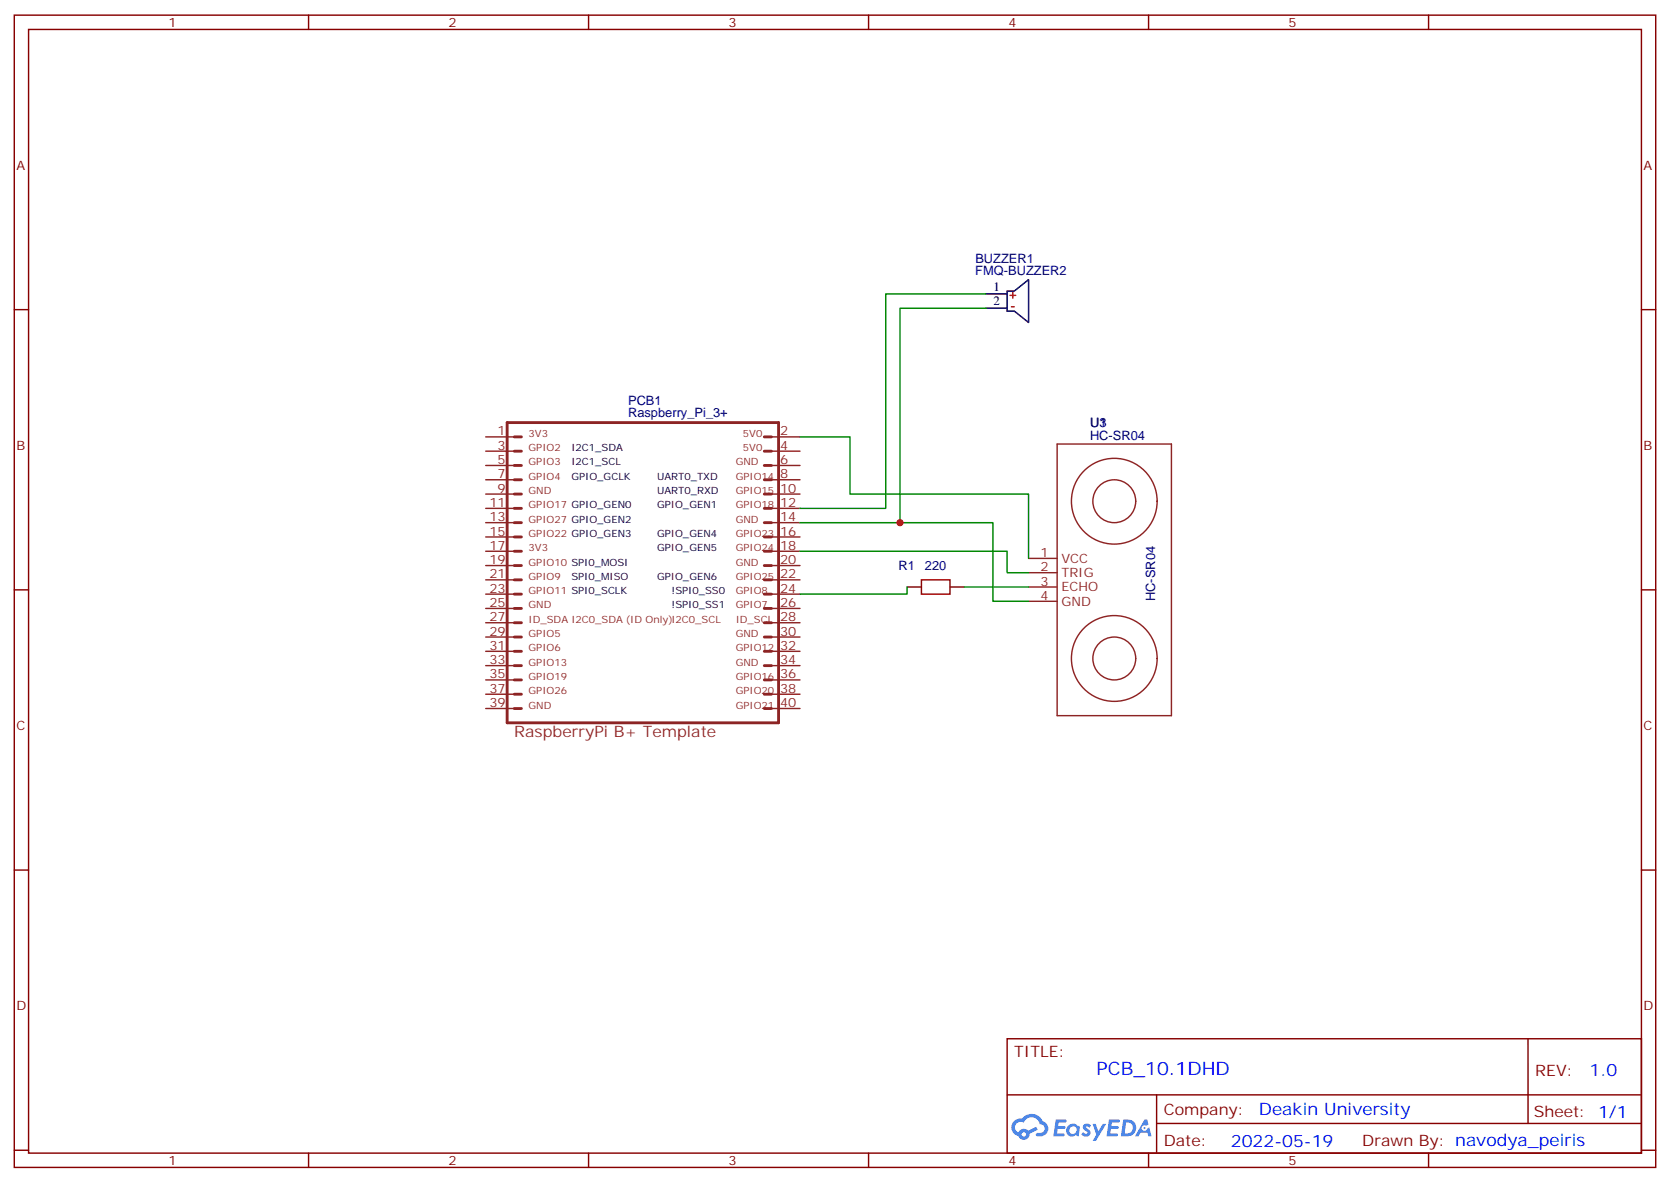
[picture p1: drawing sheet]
<svg xmlns="http://www.w3.org/2000/svg" width="412mm" height="292mm" viewBox="0 0 412 292" stroke-linecap="round" stroke-linejoin="round" font-family="sans-serif">
<g fill="none" stroke="#870000" stroke-width=".35">
<path d="M3.5 3.7h405.4v284.4h-405.4zM7.1 7.3h398.2v277.3h-398.2zM76.2 3.7v3.6M145.3 3.7v3.6M214.5 3.7v3.6M283.6 3.7v3.6M352.8 3.7v3.6M3.5 76.4h3.6M405.3 76.4h3.6M3.5 145.6h3.6M405.3 145.6h3.6M3.5 214.7h3.6"/>
<path d="M405.3 214.7h3.6M248.7 256.3h156.6v28.3h-156.6zM377.3 256.4v20.8M248.7 270.2h156.5M285.6 277.2h119.6M285.6 270.2v14.1M3.5 283.8h3.6M76.2 284.6v3.5M145.3 284.6v3.5M214.5 284.6v3.5M283.6 284.6v3.5M352.8 284.6v3.5"/>
<path d="M405.3 283.8h3.6"/>
</g>
<g fill="#5487ff">
<path d="M267.7 277.5a1.22 1.22 0 0 1 1.7 .3l-.4 .5a.47 .47 0 0 0-.3-.4 .47 .47 0 0 0-.5 .2v.2a1.3 1.3 0 0 1 1 1.7 1.39 1.39 0 0 1-2.2-.1l.5-.5 .7 .4a.29 .29 0 0 0 .3-.3 .29 .29 0 0 0-.2-.3 1.04 1.04 0 0 1-.6-1.7z"/>
<path d="M260.7 276.3h2.4a.37 .37 0 0 1 .3 .3 .37 .37 0 0 1-.3 .4h-1.7l-.1 .9h1.5l.3 .3-.3 .4h-1.6l-.2 1.1h1.6a.36 .36 0 0 1 .3 .3 .36 .36 0 0 1-.3 .4h-2.5z"/>
<path d="M273.8 276.3h2.4a.37 .37 0 0 1 .4 .3 .37 .37 0 0 1-.4 .4h-1.6l-.2 .9h1.6l.3 .3-.4 .4h-1.6l-.1 1.1h1.5a.36 .36 0 0 1 .4 .3 .36 .36 0 0 1-.4 .4h-2.4z"/>
<path d="M282.6 276.3h.7l.3 1.2-.6 .3a.69 .69 0 0 0-1 .3 .69 .69 0 0 0 .4 1 .69 .69 0 0 0 .9-.6l.5-.3 .6 2.2h-.8l-.2-.9h-1.8l-.5 .9h-.8z"/>
<path d="M269.8 277.3h.8l.6 1.9 1.1-1.9h.9l-2.6 4.2h-.8l.9-1.5z"/>
<path d="M277.4 276.3l-.6 4.1h1.3a2.11 2.11 0 0 0 2.5-2.1 2.11 2.11 0 0 0-2.5-2zM278.1 277a1.39 1.39 0 0 1 1.7 1.4 1.39 1.39 0 0 1-1.8 1.3h-.3z"/>
<path d="M263.7 277.9a1.47 1.47 0 0 0-.1 2.1 1.47 1.47 0 0 0 2.1 .1l.7 .3 .3-2.3-.2-.2-.4-.1a1.49 1.49 0 0 0-2.4 .1zM264.4 278.3a.92 .92 0 0 1 1.5 .5 .92 .92 0 0 1-1.3 1 .9 .9 0 0 1-.2-1.5z"/>
<path d="M250.4 276.6a2.18 2.18 0 0 0 1.1 3.8 1.44 1.44 0 0 0 1.6 .9 1.44 1.44 0 0 0 1.2-1.5l2-1-.5-.7-1.9 .9a1.47 1.47 0 0 0-2.4 .5 1.39 1.39 0 0 1-.7-2 1.39 1.39 0 0 1 2-.5 2.12 2.12 0 0 1 2.2-1.3 2.12 2.12 0 0 1 1.9 1.7 1.07 1.07 0 0 1 1.1 1 1.07 1.07 0 0 1-1 1.2h-.7a.43 .43 0 0 0-.5 .3 .43 .43 0 0 0 .4 .5 1.98 1.98 0 0 0 2.5-1.2 1.98 1.98 0 0 0-1.2-2.5 2.98 2.98 0 0 0-5.1-.7l-1.1 .1zM252.3 279.9a.55 .55 0 0 1 1.1 0 .55 .55 0 0 1-1.1 0z"/>
<circle cx="282.6" cy="278.4" r=".26"/>
</g>
<path d="M249.4 72.9h1.4M249.8 75.7h.7M250.1 72.2v1.4" fill="none" stroke="#f00" stroke-width=".35"/>
<path d="M243.4 76.1h5.3M243.4 72.5h5.3M248.7 71.8h1.8l3.5-2.8v10.6l-3.5-2.8h-1.8z" fill="none" stroke="#000" stroke-width=".35"/>
<g fill="none" stroke="#8c2424" stroke-width=".35">
<path d="M119.9 118.4h7.1M119.9 114.9h7.1M119.9 111.3h7.1M119.9 107.8h7.1M190.5 118.4h7.1M190.5 114.9h7.1M190.5 111.3h7.1M190.5 107.8h7.1M261.1 109.6h28.2v67h-28.2zM119.9 139.6h7.1M119.9 136h7.1M119.9 132.5h7.1"/>
<path d="M119.9 129h7.1M119.9 125.4h7.1M119.9 121.9h7.1M190.5 139.6h7.1M190.5 136h7.1M190.5 132.5h7.1M190.5 129h7.1M190.5 125.4h7.1M190.5 121.9h7.1M254 137.8h7.1M119.9 157.2h7.1M119.9 153.7h7.1"/>
<path d="M119.9 150.1h7.1M119.9 146.6h7.1M119.9 143.1h7.1M190.5 157.2h7.1M190.5 153.7h7.1M190.5 150.1h7.1M190.5 146.6h7.1M190.5 143.1h7.1M254 141.3h7.1M254 144.9h7.1M254 148.4h7.1M119.9 174.8h7.1"/>
<path d="M119.9 171.3h7.1M119.9 167.8h7.1M119.9 164.3h7.1M119.9 160.7h7.1M190.5 174.8h7.1M190.5 171.3h7.1M190.5 167.8h7.1M190.5 164.3h7.1M190.5 160.7h7.1"/>
<circle cx="275.2" cy="123.7" r="10.6"/>
<circle cx="275.2" cy="123.7" r="5.3"/>
<circle cx="275.2" cy="162.5" r="10.6"/>
<circle cx="275.2" cy="162.5" r="5.3"/>
</g>
<path d="M227.5 143.1h7.1v3.5h-7.1z" fill="none" stroke="#a10000" stroke-width=".35"/>
<path d="M224 144.9h3.5M234.6 144.9h3.5" fill="none" stroke="#870000" stroke-width=".35"/>
<g fill="none" stroke="#8c2424" stroke-width=".71">
<path d="M125.2 104.3h67.1v74.1h-67.1zM127 118.4h1.8M127 114.9h1.8M127 111.3h1.8M127 107.8h1.8M188.7 118.4h1.8M188.7 114.9h1.8M188.7 111.3h1.8M188.7 107.8h1.8M127 132.5h1.8M127 136h1.8M127 139.6h1.8"/>
<path d="M127 125.4h1.8M127 129h1.8M127 121.9h1.8M188.7 132.5h1.8M188.7 136h1.8M188.7 139.6h1.8M188.7 125.4h1.8M188.7 129h1.8M188.7 121.9h1.8M127 150.1h1.8M127 153.7h1.8M127 157.2h1.8"/>
<path d="M127 143.1h1.8M127 146.6h1.8M188.7 150.1h1.8M188.7 153.7h1.8M188.7 157.2h1.8M188.7 143.1h1.8M188.7 146.6h1.8M127 167.8h1.8M127 171.3h1.8M127 174.8h1.8M127 160.7h1.8M127 164.3h1.8"/>
<path d="M188.7 167.8h1.8M188.7 171.3h1.8M188.7 174.8h1.8M188.7 160.7h1.8M188.7 164.3h1.8"/>
</g>
<path d="M243.4 72.5h-24.7v52.9h-21.1M243.4 76.1h-21.2v52.9h-24.6M197.6 107.8h12.3v14.1h44.1v15.9M197.6 136h51.1v5.3h5.3M222.2 129h23v19.4h8.8M224 144.9v1.7h-26.4M238.1 144.9h15.9" fill="none" stroke="#008700" stroke-width=".35"/>
<circle cx="222.3" cy="129" r=".88" fill="#c00"/>
<text font-size="4.6" fill="#00f" x="270.8" y="265.4">PCB_10.1DHD</text>
<g font-size="4.2" fill="#00f">
<text x="392.5" y="265.6">1.0</text>
<text x="310.9" y="275.2">Deakin University</text>
<text x="304" y="283">2022-05-19</text>
</g>
<text font-size="3.9" fill="#8d2323" x="127" y="181.9">RaspberryPi B+ Template</text>
<g font-size="3.9" fill="#800">
<text x="250.5" y="260.9">TITLE:</text>
<text x="379.1" y="265.6">REV:</text>
<text x="287.4" y="275.1">Company:</text>
<text x="378.7" y="275.7">Sheet: 1/1</text>
<text x="287.4" y="282.8">Date:</text>
<text x="336.4" y="282.9">Drawn By: navodya_peiris</text>
</g>
<g font-size="3.2" fill="#800">
<text x="41.6" y="6.7">1</text>
<text x="110.8" y="6.7">2</text>
<text x="179.9" y="6.7">3</text>
<text x="249.1" y="6.7">4</text>
<text x="318.2" y="6.7">5</text>
<text x="4.1" y="41.8">A</text>
<text x="405.9" y="41.8">A</text>
<text x="4.1" y="111">B</text>
<text x="405.9" y="111">B</text>
<text x="4.1" y="180.1">C</text>
<text x="405.9" y="180.1">C</text>
<text x="4.1" y="249.3">D</text>
<text x="405.9" y="249.3">D</text>
<text x="41.6" y="287.5">1</text>
<text x="110.8" y="287.5">2</text>
<text x="179.9" y="287.5">3</text>
<text x="249.1" y="287.5">4</text>
<text x="318.2" y="287.5">5</text>
</g>
<g font-size="3.2" fill="#000080">
<text x="240.9" y="64.8">BUZZER1</text>
<text x="240.9" y="67.9">FMQ-BUZZER2</text>
<text x="155.1" y="100">PCB1</text>
<text x="155.1" y="103">Raspberry_Pi_3+</text>
<text x="269.2" y="105.4">U1</text>
<text x="269.2" y="105.3">U3</text>
<text x="269.2" y="108.5">HC-SR04</text>
<text x="221.9" y="140.8">R1</text>
<text x="228.4" y="140.8">220</text>
<text x="285.2" y="148.4" transform="rotate(-90 285.2 148.4)">HC-SR04</text>
</g>
<g font-size="3.2">
<text x="245.4" y="71.8">1</text>
<text x="245.4" y="75.4">2</text>
</g>
<g font-size="3.2" fill="#8d2323">
<text x="122.9" y="107.5">1</text>
<text x="192.6" y="107.5">2</text>
<text x="122.9" y="111">3</text>
<text x="192.6" y="111">4</text>
<text x="122.9" y="118">7</text>
<text x="122.9" y="114.5">5</text>
<text x="192.6" y="118">8</text>
<text x="192.6" y="114.5">6</text>
<text x="120.9" y="125.1">11</text>
<text x="122.9" y="121.6">9</text>
<text x="192.6" y="125.1">12</text>
<text x="192.6" y="121.6">10</text>
<text x="120.9" y="128.6">13</text>
<text x="192.6" y="128.6">14</text>
<text x="120.9" y="135.7">17</text>
<text x="120.9" y="132.2">15</text>
<text x="192.6" y="135.7">18</text>
<text x="192.6" y="132.2">16</text>
<text x="256.9" y="137.4">1</text>
<text x="120.9" y="142.7">21</text>
<text x="120.9" y="139.2">19</text>
<text x="192.6" y="142.7">22</text>
<text x="192.6" y="139.2">20</text>
<text x="256.9" y="141">2</text>
<text x="262.1" y="138.9">VCC</text>
<text x="262.1" y="142.4">TRIG</text>
<text x="120.9" y="149.8">25</text>
<text x="120.9" y="146.3">23</text>
<text x="192.6" y="149.8">26</text>
<text x="192.6" y="146.3">24</text>
<text x="256.9" y="144.5">3</text>
<text x="256.9" y="148">4</text>
<text x="262.1" y="145.9">ECHO</text>
<text x="262.1" y="149.4">GND</text>
<text x="120.9" y="153.3">27</text>
<text x="192.6" y="153.3">28</text>
<text x="120.9" y="160.4">31</text>
<text x="120.9" y="156.8">29</text>
<text x="192.6" y="160.4">32</text>
<text x="192.6" y="156.8">30</text>
<text x="120.9" y="167.4">35</text>
<text x="120.9" y="163.9">33</text>
<text x="192.6" y="167.4">36</text>
<text x="192.6" y="163.9">34</text>
<text x="120.9" y="171">37</text>
<text x="192.6" y="171">38</text>
<text x="120.9" y="174.5">39</text>
<text x="192.6" y="174.5">40</text>
</g>
<g font-size="2.5" fill="#8d2323">
<text x="130.5" y="107.8">3V3</text>
<text x="183.4" y="107.8">5V0</text>
<text x="130.5" y="111.3">GPIO2</text>
<text x="183.4" y="111.3">5V0</text>
<text x="130.5" y="114.9">GPIO3</text>
<text x="130.5" y="118.4">GPIO4</text>
<text x="181.7" y="114.9">GND</text>
<text x="181.7" y="118.4">GPIO14</text>
<text x="130.5" y="121.9">GND</text>
<text x="130.5" y="125.4">GPIO17 GPIO_GEN0</text>
<text x="181.7" y="121.9">GPIO15</text>
<text x="181.7" y="125.4">GPIO18</text>
<text x="130.5" y="129">GPIO27 GPIO_GEN2</text>
<text x="181.7" y="129">GND</text>
<text x="130.5" y="132.5">GPIO22 GPIO_GEN3</text>
<text x="130.5" y="136">3V3</text>
<text x="181.7" y="132.5">GPIO23</text>
<text x="181.7" y="136">GPIO24</text>
<text x="130.5" y="139.6">GPIO10 SPI0_MOSI</text>
<text x="130.5" y="143.1">GPIO9</text>
<text x="181.7" y="139.6">GND</text>
<text x="181.7" y="143.1">GPIO25</text>
<text x="130.5" y="146.6">GPIO11 SPI0_SCLK</text>
<text x="181.7" y="146.6">GPIO8</text>
<text x="130.5" y="150.1">GND</text>
<text x="130.5" y="153.7">ID_SDA I2C0_SDA (ID Only)I2C0_SCL</text>
<text x="181.7" y="150.1">GPIO7</text>
<text x="181.7" y="153.7">ID_SCL</text>
<text x="130.5" y="157.2">GPIO5</text>
<text x="130.5" y="160.7">GPIO6</text>
<text x="181.7" y="157.2">GND</text>
<text x="181.7" y="160.7">GPIO12</text>
<text x="130.5" y="164.3">GPIO13</text>
<text x="130.5" y="167.8">GPIO19</text>
<text x="181.7" y="164.3">GND</text>
<text x="181.7" y="167.8">GPIO16</text>
<text x="130.5" y="171.3">GPIO26</text>
<text x="181.7" y="171.3">GPIO20</text>
<text x="130.5" y="174.8">GND</text>
<text x="181.7" y="174.8">GPIO21</text>
</g>
<g font-size="2.5">
<text x="141.1" y="111.3">I2C1_SDA</text>
<text x="141.1" y="114.9">I2C1_SCL</text>
<text x="141.1" y="118.4">GPIO_GCLK</text>
<text x="162.3" y="118.4">UART0_TXD</text>
<text x="162.3" y="121.9">UART0_RXD</text>
<text x="162.3" y="125.4">GPIO_GEN1</text>
<text x="162.3" y="132.5">GPIO_GEN4</text>
<text x="162.3" y="136">GPIO_GEN5</text>
<text x="141.1" y="143.1">SPI0_MISO</text>
<text x="162.3" y="143.1">GPIO_GEN6</text>
<text x="165.8" y="146.6">!SPI0_SS0</text>
<text x="165.8" y="150.1">!SPI0_SS1</text>
</g>
</svg>
